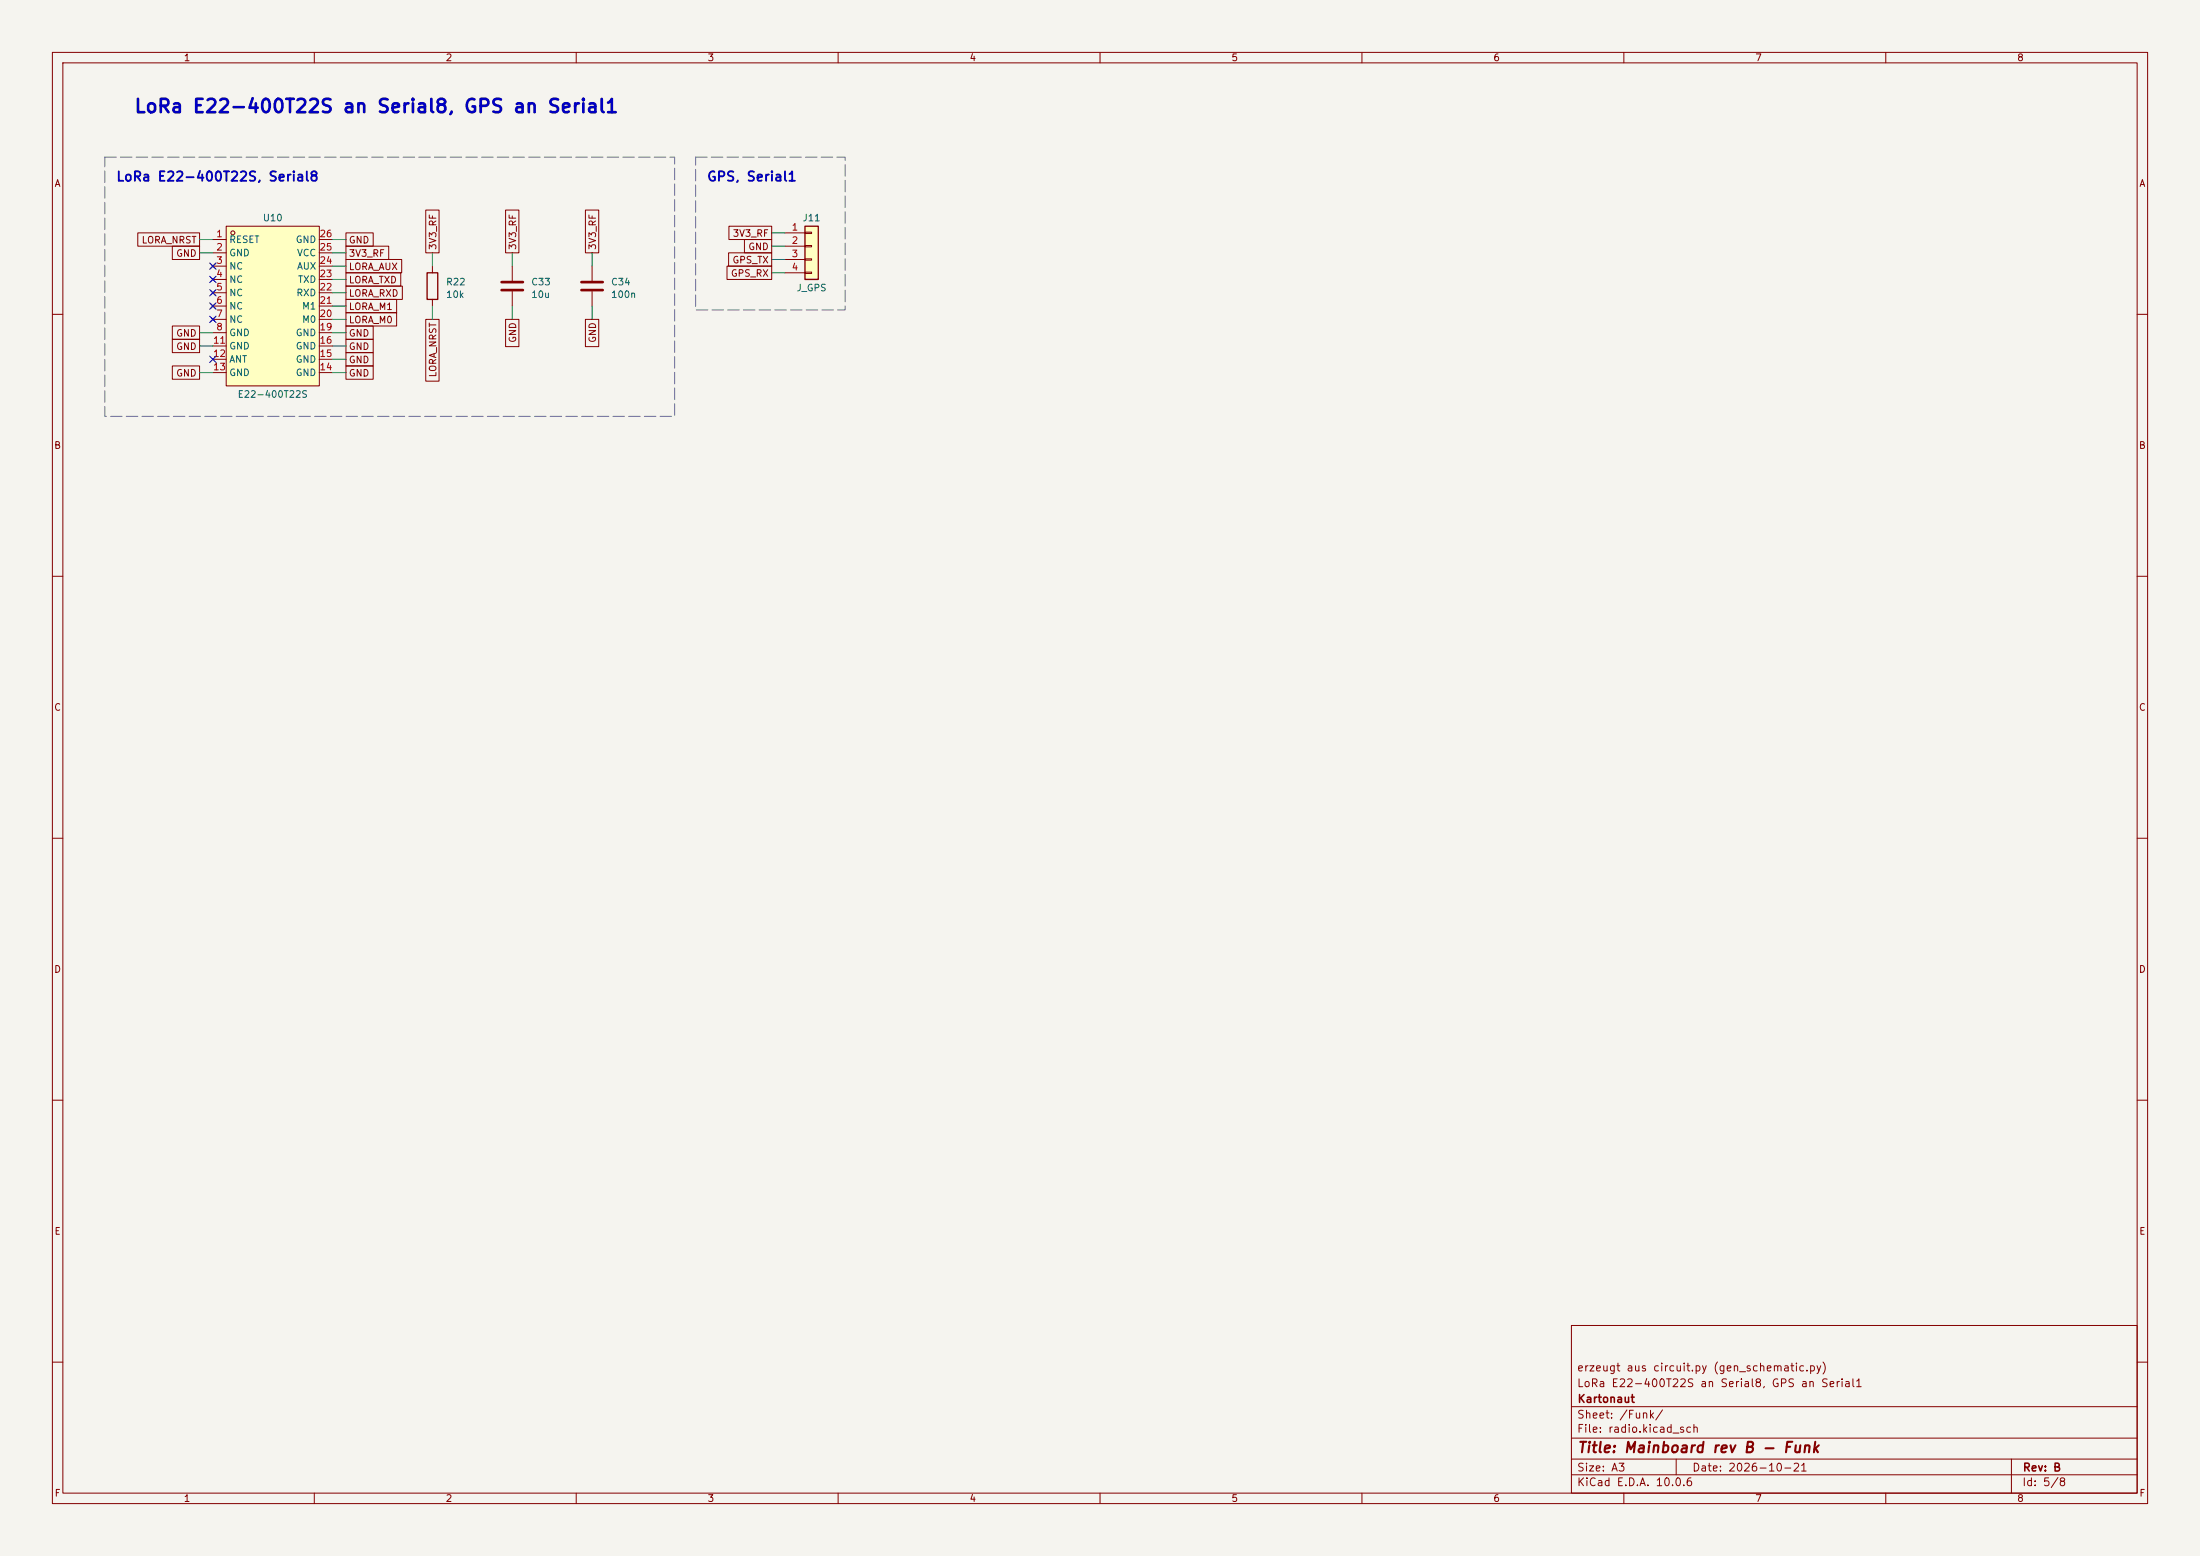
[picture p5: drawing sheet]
(kicad_sch
 (version 20250114)
 (generator "eeschema")
 (generator_version "10.0")
 (paper "A3")
 (title_block
  (title "Mainboard rev B - Funk")
  (date "2026-10-21")
  (rev "B")
  (company "Kartonaut")
  (comment 1 "LoRa E22-400T22S an Serial8, GPS an Serial1")
  (comment 2 "erzeugt aus circuit.py (gen_schematic.py)"))
 (lib_symbols
  (symbol "lcsc:E22-400T22S_C2903765" (in_bom yes) (on_board yes)
   (property "Reference" "U" (at 0 17.78 0) (effects (font (size 1.27 1.27))))
   (property "Value" "E22-400T22S_C2903765" (at 0 -17.78 0) (effects (font (size 1.27 1.27))))
   (property "Footprint" "lcsc:WIRELM-SMD_E22-400T22S_1" (at 0 -20.32 0) (effects (font (size 1.27 1.27)) (hide yes)))
   (property "Datasheet" "https://www.lcsc.com/datasheet/C2903765.pdf" (at 0 -22.86 0) (effects (font (size 1.27 1.27)) (hide yes)))
   (property "Manufacturer" "EBYTE(亿佰特)" (at 0 -25.40 0) (effects (font (size 1.27 1.27)) (hide yes)))
   (property "MPN" "E22-400T22S" (at 0 -27.94 0) (effects (font (size 1.27 1.27)) (hide yes)))
   (property "LCSC Part" "C2903765" (at 0 -30.48 0) (effects (font (size 1.27 1.27)) (hide yes)))
   (symbol "E22-400T22S_C2903765_0_1"
    (rectangle (start -8.89 15.24) (end 8.89 -15.24) (stroke (width 0) (type default)) (fill (type background)))
    (circle (center -7.62 13.97) (radius 0.38) (stroke (width 0) (type default)) (fill (type none)))
    (pin power_in line (at 11.43 12.70 180) (length 2.54) (name "GND" (effects (font (size 1.27 1.27)))) (number "26" (effects (font (size 1.27 1.27)))))
    (pin power_in line (at 11.43 10.16 180) (length 2.54) (name "VCC" (effects (font (size 1.27 1.27)))) (number "25" (effects (font (size 1.27 1.27)))))
    (pin output line (at 11.43 7.62 180) (length 2.54) (name "AUX" (effects (font (size 1.27 1.27)))) (number "24" (effects (font (size 1.27 1.27)))))
    (pin output line (at 11.43 5.08 180) (length 2.54) (name "TXD" (effects (font (size 1.27 1.27)))) (number "23" (effects (font (size 1.27 1.27)))))
    (pin input line (at 11.43 2.54 180) (length 2.54) (name "RXD" (effects (font (size 1.27 1.27)))) (number "22" (effects (font (size 1.27 1.27)))))
    (pin input line (at 11.43 -0.00 180) (length 2.54) (name "M1" (effects (font (size 1.27 1.27)))) (number "21" (effects (font (size 1.27 1.27)))))
    (pin input line (at 11.43 -2.54 180) (length 2.54) (name "M0" (effects (font (size 1.27 1.27)))) (number "20" (effects (font (size 1.27 1.27)))))
    (pin power_in line (at 11.43 -5.08 180) (length 2.54) (name "GND" (effects (font (size 1.27 1.27)))) (number "19" (effects (font (size 1.27 1.27)))))
    (pin power_in line (at 11.43 -7.62 180) (length 2.54) (name "GND" (effects (font (size 1.27 1.27)))) (number "16" (effects (font (size 1.27 1.27)))))
    (pin power_in line (at 11.43 -10.16 180) (length 2.54) (name "GND" (effects (font (size 1.27 1.27)))) (number "15" (effects (font (size 1.27 1.27)))))
    (pin power_in line (at 11.43 -12.70 180) (length 2.54) (name "GND" (effects (font (size 1.27 1.27)))) (number "14" (effects (font (size 1.27 1.27)))))
    (pin power_in line (at -11.43 -12.70 0) (length 2.54) (name "GND" (effects (font (size 1.27 1.27)))) (number "13" (effects (font (size 1.27 1.27)))))
    (pin passive line (at -11.43 -10.16 0) (length 2.54) (name "ANT" (effects (font (size 1.27 1.27)))) (number "12" (effects (font (size 1.27 1.27)))))
    (pin power_in line (at -11.43 -7.62 0) (length 2.54) (name "GND" (effects (font (size 1.27 1.27)))) (number "11" (effects (font (size 1.27 1.27)))))
    (pin power_in line (at -11.43 -5.08 0) (length 2.54) (name "GND" (effects (font (size 1.27 1.27)))) (number "8" (effects (font (size 1.27 1.27)))))
    (pin no_connect line (at -11.43 -2.54 0) (length 2.54) (name "NC" (effects (font (size 1.27 1.27)))) (number "7" (effects (font (size 1.27 1.27)))))
    (pin no_connect line (at -11.43 -0.00 0) (length 2.54) (name "NC" (effects (font (size 1.27 1.27)))) (number "6" (effects (font (size 1.27 1.27)))))
    (pin no_connect line (at -11.43 2.54 0) (length 2.54) (name "NC" (effects (font (size 1.27 1.27)))) (number "5" (effects (font (size 1.27 1.27)))))
    (pin no_connect line (at -11.43 5.08 0) (length 2.54) (name "NC" (effects (font (size 1.27 1.27)))) (number "4" (effects (font (size 1.27 1.27)))))
    (pin no_connect line (at -11.43 7.62 0) (length 2.54) (name "NC" (effects (font (size 1.27 1.27)))) (number "3" (effects (font (size 1.27 1.27)))))
    (pin power_in line (at -11.43 10.16 0) (length 2.54) (name "GND" (effects (font (size 1.27 1.27)))) (number "2" (effects (font (size 1.27 1.27)))))
    (pin input line (at -11.43 12.70 0) (length 2.54) (name "RESET" (effects (font (size 1.27 1.27)))) (number "1" (effects (font (size 1.27 1.27)))))))
  (symbol "Device:R"
   (pin_numbers (hide yes))
   (pin_names (offset 0)) (exclude_from_sim no) (in_bom yes) (on_board yes)
   (in_pos_files yes)
   (duplicate_pin_numbers_are_jumpers no)
   (property "Reference" "R" (at 2.032 0 90) (show_name no) (do_not_autoplace no) (effects (font (size 1.27 1.27))))
   (property "Value" "R" (at 0 0 90) (show_name no) (do_not_autoplace no) (effects (font (size 1.27 1.27))))
   (property "Footprint" "" (at -1.778 0 90) (show_name no) (do_not_autoplace no) (hide yes) (effects (font (size 1.27 1.27))))
   (property "Datasheet" "" (at 0 0 0) (show_name no) (do_not_autoplace no) (hide yes) (effects (font (size 1.27 1.27))))
   (property "Description" "Resistor" (at 0 0 0) (show_name no) (do_not_autoplace no) (hide yes) (effects (font (size 1.27 1.27))))
   (symbol "R_0_1"
    (rectangle (start -1.016 -2.54) (end 1.016 2.54) (stroke (width 0.254) (type default)) (fill (type none))))
   (symbol "R_1_1"
    (pin passive line (at 0 3.81 270) (length 1.27) (name "" (effects (font (size 1.27 1.27)))) (number "1" (effects (font (size 1.27 1.27)))))
    (pin passive line (at 0 -3.81 90) (length 1.27) (name "" (effects (font (size 1.27 1.27)))) (number "2" (effects (font (size 1.27 1.27))))))
   (embedded_fonts no))
  (symbol "Device:C"
   (pin_numbers (hide yes))
   (pin_names (offset 0.254)) (exclude_from_sim no) (in_bom yes) (on_board yes)
   (in_pos_files yes)
   (duplicate_pin_numbers_are_jumpers no)
   (property "Reference" "C" (at 0.635 2.54 0) (show_name no) (do_not_autoplace no) (effects (font (size 1.27 1.27)) (justify left)))
   (property "Value" "C" (at 0.635 -2.54 0) (show_name no) (do_not_autoplace no) (effects (font (size 1.27 1.27)) (justify left)))
   (property "Footprint" "" (at 0.9652 -3.81 0) (show_name no) (do_not_autoplace no) (hide yes) (effects (font (size 1.27 1.27))))
   (property "Datasheet" "" (at 0 0 0) (show_name no) (do_not_autoplace no) (hide yes) (effects (font (size 1.27 1.27))))
   (property "Description" "Unpolarized capacitor" (at 0 0 0) (show_name no) (do_not_autoplace no) (hide yes) (effects (font (size 1.27 1.27))))
   (symbol "C_0_1"
    (polyline (pts (xy -2.032 0.762) (xy 2.032 0.762)) (stroke (width 0.508) (type default)) (fill (type none)))
    (polyline (pts (xy -2.032 -0.762) (xy 2.032 -0.762)) (stroke (width 0.508) (type default)) (fill (type none))))
   (symbol "C_1_1"
    (pin passive line (at 0 3.81 270) (length 2.794) (name "" (effects (font (size 1.27 1.27)))) (number "1" (effects (font (size 1.27 1.27)))))
    (pin passive line (at 0 -3.81 90) (length 2.794) (name "" (effects (font (size 1.27 1.27)))) (number "2" (effects (font (size 1.27 1.27))))))
   (embedded_fonts no))
  (symbol "Connector_Generic:Conn_01x04"
   (pin_names (offset 1.016) (hide yes)) (exclude_from_sim no) (in_bom yes) (on_board yes)
   (in_pos_files yes)
   (duplicate_pin_numbers_are_jumpers no)
   (property "Reference" "J" (at 0 5.08 0) (show_name no) (do_not_autoplace no) (effects (font (size 1.27 1.27))))
   (property "Value" "Conn_01x04" (at 0 -7.62 0) (show_name no) (do_not_autoplace no) (effects (font (size 1.27 1.27))))
   (property "Footprint" "" (at 0 0 0) (show_name no) (do_not_autoplace no) (hide yes) (effects (font (size 1.27 1.27))))
   (property "Datasheet" "" (at 0 0 0) (show_name no) (do_not_autoplace no) (hide yes) (effects (font (size 1.27 1.27))))
   (property "Description" "Generic connector, single row, 01x04, script generated (kicad-library-utils/schlib/autogen/connector/)" (at 0 0 0) (show_name no) (do_not_autoplace no) (hide yes) (effects (font (size 1.27 1.27))))
   (symbol "Conn_01x04_1_1"
    (rectangle (start -1.27 3.81) (end 1.27 -6.35) (stroke (width 0.254) (type default)) (fill (type background)))
    (rectangle (start -1.27 2.667) (end 0 2.413) (stroke (width 0.1524) (type default)) (fill (type none)))
    (rectangle (start -1.27 0.127) (end 0 -0.127) (stroke (width 0.1524) (type default)) (fill (type none)))
    (rectangle (start -1.27 -2.413) (end 0 -2.667) (stroke (width 0.1524) (type default)) (fill (type none)))
    (rectangle (start -1.27 -4.953) (end 0 -5.207) (stroke (width 0.1524) (type default)) (fill (type none)))
    (pin passive line (at -5.08 2.54 0) (length 3.81) (name "Pin_1" (effects (font (size 1.27 1.27)))) (number "1" (effects (font (size 1.27 1.27)))))
    (pin passive line (at -5.08 0 0) (length 3.81) (name "Pin_2" (effects (font (size 1.27 1.27)))) (number "2" (effects (font (size 1.27 1.27)))))
    (pin passive line (at -5.08 -2.54 0) (length 3.81) (name "Pin_3" (effects (font (size 1.27 1.27)))) (number "3" (effects (font (size 1.27 1.27)))))
    (pin passive line (at -5.08 -5.08 0) (length 3.81) (name "Pin_4" (effects (font (size 1.27 1.27)))) (number "4" (effects (font (size 1.27 1.27))))))
   (embedded_fonts no)))
 (text "LoRa E22-400T22S an Serial8, GPS an Serial1"
  (exclude_from_sim no)
  (at 25.4 22 0)
  (effects (font (size 2.54 2.54) (bold yes)) (justify left bottom)))
 (rectangle
  (start 20 30)
  (end 128.79 79.48)
  (stroke (width 0.2) (type dash) (color 120 120 120 1))
  (fill (type none)))
 (text "LoRa E22-400T22S, Serial8"
  (exclude_from_sim no)
  (at 22 35 0)
  (effects (font (size 1.8 1.8) (bold yes)) (justify left bottom)))
 (symbol
  (lib_id "lcsc:E22-400T22S_C2903765")
  (at 52.07 58.42 0)
  (unit 1)
  (exclude_from_sim no)
  (in_bom yes)
  (on_board yes)
  (dnp no)
  (property "Reference" "U10" (at 52.07 41.58 0) (effects (font (size 1.27 1.27))))
  (property "Value" "E22-400T22S" (at 52.07 75.26 0) (effects (font (size 1.27 1.27))))
  (property "Footprint" "lcsc:WIRELM-SMD_E22-400T22S_1" (at 52.07 76.86 0) (effects (font (size 1.27 1.27)) (hide yes)))
  (property "Datasheet" "https://www.lcsc.com/datasheet/C2903765.pdf" (at 52.07 73.66 0) (effects (font (size 1.27 1.27)) (hide yes)))
  (property "LCSC" "C2903765" (at 52.07 73.66 0) (effects (font (size 1.27 1.27)) (hide yes)))
  (property "Description" "Antenne ueber die IPEX-Buchse des Moduls, ANT-Pad offen; NRST an Teensy 6 (B9)" (at 52.07 73.66 0) (effects (font (size 1.27 1.27)) (hide yes)))
  (pin "26")
  (pin "25")
  (pin "24")
  (pin "23")
  (pin "22")
  (pin "21")
  (pin "20")
  (pin "19")
  (pin "16")
  (pin "15")
  (pin "14")
  (pin "13")
  (pin "12")
  (pin "11")
  (pin "8")
  (pin "7")
  (pin "6")
  (pin "5")
  (pin "4")
  (pin "3")
  (pin "2")
  (pin "1"))
 (wire
  (pts (xy 63.5 45.72) (xy 66.04 45.72))
  (stroke (width 0) (type default)))
 (global_label "GND"
  (shape passive)
  (at 66.04 45.72 0)
  (fields_autoplaced yes)
  (effects (font (size 1.27 1.27)) (justify left)))
 (wire
  (pts (xy 63.5 48.26) (xy 66.04 48.26))
  (stroke (width 0) (type default)))
 (global_label "3V3_RF"
  (shape passive)
  (at 66.04 48.26 0)
  (fields_autoplaced yes)
  (effects (font (size 1.27 1.27)) (justify left)))
 (wire
  (pts (xy 63.5 50.8) (xy 66.04 50.8))
  (stroke (width 0) (type default)))
 (global_label "LORA_AUX"
  (shape passive)
  (at 66.04 50.8 0)
  (fields_autoplaced yes)
  (effects (font (size 1.27 1.27)) (justify left)))
 (wire
  (pts (xy 63.5 53.34) (xy 66.04 53.34))
  (stroke (width 0) (type default)))
 (global_label "LORA_TXD"
  (shape passive)
  (at 66.04 53.34 0)
  (fields_autoplaced yes)
  (effects (font (size 1.27 1.27)) (justify left)))
 (wire
  (pts (xy 63.5 55.88) (xy 66.04 55.88))
  (stroke (width 0) (type default)))
 (global_label "LORA_RXD"
  (shape passive)
  (at 66.04 55.88 0)
  (fields_autoplaced yes)
  (effects (font (size 1.27 1.27)) (justify left)))
 (wire
  (pts (xy 63.5 58.42) (xy 66.04 58.42))
  (stroke (width 0) (type default)))
 (global_label "LORA_M1"
  (shape passive)
  (at 66.04 58.42 0)
  (fields_autoplaced yes)
  (effects (font (size 1.27 1.27)) (justify left)))
 (wire
  (pts (xy 63.5 60.96) (xy 66.04 60.96))
  (stroke (width 0) (type default)))
 (global_label "LORA_M0"
  (shape passive)
  (at 66.04 60.96 0)
  (fields_autoplaced yes)
  (effects (font (size 1.27 1.27)) (justify left)))
 (wire
  (pts (xy 63.5 63.5) (xy 66.04 63.5))
  (stroke (width 0) (type default)))
 (global_label "GND"
  (shape passive)
  (at 66.04 63.5 0)
  (fields_autoplaced yes)
  (effects (font (size 1.27 1.27)) (justify left)))
 (wire
  (pts (xy 63.5 66.04) (xy 66.04 66.04))
  (stroke (width 0) (type default)))
 (global_label "GND"
  (shape passive)
  (at 66.04 66.04 0)
  (fields_autoplaced yes)
  (effects (font (size 1.27 1.27)) (justify left)))
 (wire
  (pts (xy 63.5 68.58) (xy 66.04 68.58))
  (stroke (width 0) (type default)))
 (global_label "GND"
  (shape passive)
  (at 66.04 68.58 0)
  (fields_autoplaced yes)
  (effects (font (size 1.27 1.27)) (justify left)))
 (wire
  (pts (xy 63.5 71.12) (xy 66.04 71.12))
  (stroke (width 0) (type default)))
 (global_label "GND"
  (shape passive)
  (at 66.04 71.12 0)
  (fields_autoplaced yes)
  (effects (font (size 1.27 1.27)) (justify left)))
 (wire
  (pts (xy 40.64 71.12) (xy 38.1 71.12))
  (stroke (width 0) (type default)))
 (global_label "GND"
  (shape passive)
  (at 38.1 71.12 180)
  (fields_autoplaced yes)
  (effects (font (size 1.27 1.27)) (justify right)))
 (no_connect
  (at 40.64 68.58))
 (wire
  (pts (xy 40.64 66.04) (xy 38.1 66.04))
  (stroke (width 0) (type default)))
 (global_label "GND"
  (shape passive)
  (at 38.1 66.04 180)
  (fields_autoplaced yes)
  (effects (font (size 1.27 1.27)) (justify right)))
 (wire
  (pts (xy 40.64 63.5) (xy 38.1 63.5))
  (stroke (width 0) (type default)))
 (global_label "GND"
  (shape passive)
  (at 38.1 63.5 180)
  (fields_autoplaced yes)
  (effects (font (size 1.27 1.27)) (justify right)))
 (no_connect
  (at 40.64 60.96))
 (no_connect
  (at 40.64 58.42))
 (no_connect
  (at 40.64 55.88))
 (no_connect
  (at 40.64 53.34))
 (no_connect
  (at 40.64 50.8))
 (wire
  (pts (xy 40.64 48.26) (xy 38.1 48.26))
  (stroke (width 0) (type default)))
 (global_label "GND"
  (shape passive)
  (at 38.1 48.26 180)
  (fields_autoplaced yes)
  (effects (font (size 1.27 1.27)) (justify right)))
 (wire
  (pts (xy 40.64 45.72) (xy 38.1 45.72))
  (stroke (width 0) (type default)))
 (global_label "LORA_NRST"
  (shape passive)
  (at 38.1 45.72 180)
  (fields_autoplaced yes)
  (effects (font (size 1.27 1.27)) (justify right)))
 (symbol
  (lib_id "Device:R")
  (at 82.55 54.61 0)
  (unit 1)
  (exclude_from_sim no)
  (in_bom yes)
  (on_board yes)
  (dnp no)
  (property "Reference" "R22" (at 85.066 53.81 0) (effects (font (size 1.27 1.27)) (justify left)))
  (property "Value" "10k" (at 85.066 56.21 0) (effects (font (size 1.27 1.27)) (justify left)))
  (property "Footprint" "Resistor_SMD:R_0603_1608Metric" (at 82.55 61.62 0) (effects (font (size 1.27 1.27)) (hide yes)))
  (property "Datasheet" "" (at 82.55 58.42 0) (effects (font (size 1.27 1.27)) (hide yes)))
  (property "Description" "NRST hoch; Teensy zieht im Open-Drain-Betrieb" (at 82.55 58.42 0) (effects (font (size 1.27 1.27)) (hide yes)))
  (pin "1")
  (pin "2"))
 (wire
  (pts (xy 82.55 50.8) (xy 82.55 48.26))
  (stroke (width 0) (type default)))
 (global_label "3V3_RF"
  (shape passive)
  (at 82.55 48.26 90)
  (fields_autoplaced yes)
  (effects (font (size 1.27 1.27)) (justify left)))
 (wire
  (pts (xy 82.55 58.42) (xy 82.55 60.96))
  (stroke (width 0) (type default)))
 (global_label "LORA_NRST"
  (shape passive)
  (at 82.55 60.96 270)
  (fields_autoplaced yes)
  (effects (font (size 1.27 1.27)) (justify right)))
 (symbol
  (lib_id "Device:C")
  (at 97.79 54.61 0)
  (unit 1)
  (exclude_from_sim no)
  (in_bom yes)
  (on_board yes)
  (dnp no)
  (property "Reference" "C33" (at 101.322 53.81 0) (effects (font (size 1.27 1.27)) (justify left)))
  (property "Value" "10u" (at 101.322 56.21 0) (effects (font (size 1.27 1.27)) (justify left)))
  (property "Footprint" "Capacitor_SMD:C_0805_2012Metric" (at 97.79 61.62 0) (effects (font (size 1.27 1.27)) (hide yes)))
  (property "Datasheet" "" (at 97.79 58.42 0) (effects (font (size 1.27 1.27)) (hide yes)))
  (pin "1")
  (pin "2"))
 (wire
  (pts (xy 97.79 50.8) (xy 97.79 48.26))
  (stroke (width 0) (type default)))
 (global_label "3V3_RF"
  (shape passive)
  (at 97.79 48.26 90)
  (fields_autoplaced yes)
  (effects (font (size 1.27 1.27)) (justify left)))
 (wire
  (pts (xy 97.79 58.42) (xy 97.79 60.96))
  (stroke (width 0) (type default)))
 (global_label "GND"
  (shape passive)
  (at 97.79 60.96 270)
  (fields_autoplaced yes)
  (effects (font (size 1.27 1.27)) (justify right)))
 (symbol
  (lib_id "Device:C")
  (at 113.03 54.61 0)
  (unit 1)
  (exclude_from_sim no)
  (in_bom yes)
  (on_board yes)
  (dnp no)
  (property "Reference" "C34" (at 116.562 53.81 0) (effects (font (size 1.27 1.27)) (justify left)))
  (property "Value" "100n" (at 116.562 56.21 0) (effects (font (size 1.27 1.27)) (justify left)))
  (property "Footprint" "Capacitor_SMD:C_0603_1608Metric" (at 113.03 61.62 0) (effects (font (size 1.27 1.27)) (hide yes)))
  (property "Datasheet" "" (at 113.03 58.42 0) (effects (font (size 1.27 1.27)) (hide yes)))
  (pin "1")
  (pin "2"))
 (wire
  (pts (xy 113.03 50.8) (xy 113.03 48.26))
  (stroke (width 0) (type default)))
 (global_label "3V3_RF"
  (shape passive)
  (at 113.03 48.26 90)
  (fields_autoplaced yes)
  (effects (font (size 1.27 1.27)) (justify left)))
 (wire
  (pts (xy 113.03 58.42) (xy 113.03 60.96))
  (stroke (width 0) (type default)))
 (global_label "GND"
  (shape passive)
  (at 113.03 60.96 270)
  (fields_autoplaced yes)
  (effects (font (size 1.27 1.27)) (justify right)))
 (rectangle
  (start 132.79 30)
  (end 161.34 59.16)
  (stroke (width 0.2) (type dash) (color 120 120 120 1))
  (fill (type none)))
 (text "GPS, Serial1"
  (exclude_from_sim no)
  (at 134.79 35 0)
  (effects (font (size 1.8 1.8) (bold yes)) (justify left bottom)))
 (symbol
  (lib_id "Connector_Generic:Conn_01x04")
  (at 154.94 46.99 0)
  (unit 1)
  (exclude_from_sim no)
  (in_bom yes)
  (on_board yes)
  (dnp no)
  (property "Reference" "J11" (at 154.94 41.58 0) (effects (font (size 1.27 1.27))))
  (property "Value" "J_GPS" (at 154.94 54.94 0) (effects (font (size 1.27 1.27))))
  (property "Footprint" "Connector_JST:JST_GH_BM04B-GHS-TBT_1x04-1MP_P1.25mm_Vertical" (at 154.94 56.54 0) (effects (font (size 1.27 1.27)) (hide yes)))
  (property "Datasheet" "" (at 154.94 53.34 0) (effects (font (size 1.27 1.27)) (hide yes)))
  (property "Funktion" "J_GPS" (at 154.94 53.34 0) (effects (font (size 1.27 1.27)) (hide yes)))
  (property "Description" "u-blox-Modul in der Spitze: 3V3_RF, GND, TX (vom GPS), RX (zum GPS)" (at 154.94 53.34 0) (effects (font (size 1.27 1.27)) (hide yes)))
  (pin "1")
  (pin "2")
  (pin "3")
  (pin "4"))
 (wire
  (pts (xy 149.86 44.45) (xy 147.32 44.45))
  (stroke (width 0) (type default)))
 (global_label "3V3_RF"
  (shape passive)
  (at 147.32 44.45 180)
  (fields_autoplaced yes)
  (effects (font (size 1.27 1.27)) (justify right)))
 (wire
  (pts (xy 149.86 46.99) (xy 147.32 46.99))
  (stroke (width 0) (type default)))
 (global_label "GND"
  (shape passive)
  (at 147.32 46.99 180)
  (fields_autoplaced yes)
  (effects (font (size 1.27 1.27)) (justify right)))
 (wire
  (pts (xy 149.86 49.53) (xy 147.32 49.53))
  (stroke (width 0) (type default)))
 (global_label "GPS_TX"
  (shape passive)
  (at 147.32 49.53 180)
  (fields_autoplaced yes)
  (effects (font (size 1.27 1.27)) (justify right)))
 (wire
  (pts (xy 149.86 52.07) (xy 147.32 52.07))
  (stroke (width 0) (type default)))
 (global_label "GPS_RX"
  (shape passive)
  (at 147.32 52.07 180)
  (fields_autoplaced yes)
  (effects (font (size 1.27 1.27)) (justify right)))
 (embedded_fonts no))
